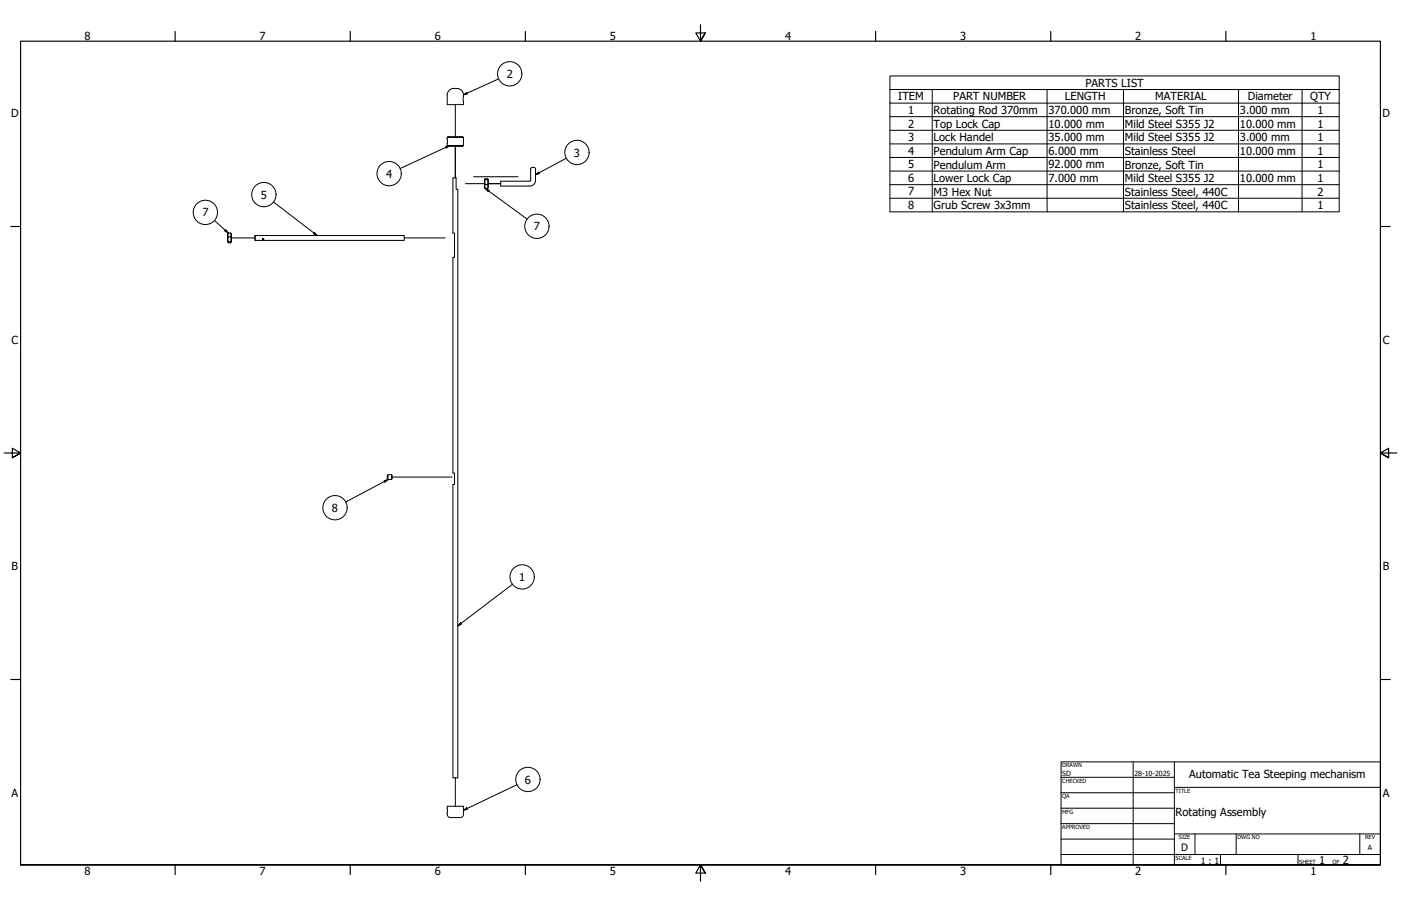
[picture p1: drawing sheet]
<svg xmlns="http://www.w3.org/2000/svg" width="864mm" height="559mm" viewBox="0 0 864 559" stroke-linecap="round" stroke-linejoin="round" font-family="sans-serif">
<!-- layer: Tweak Trail (ANSI) -->
<path d="M281 65v19M281 90v20M287 113h12M292 109h27M301 113h8h-8M143 147h14M249 147h25M242 294h37M281 480v17" fill="none" stroke="#000" stroke-width=".62"/>
<!-- layer: Visible (ANSI) -->
<g fill="none" stroke="#000" stroke-width=".62">
<path d="M277 56a5 5 0 0 1 6-1 5 5 0 0 1 3 5v5h-10v-7zM276 85v5M276 90h9h1M276 85v-1h9l1 1M276 90h10M276 85h10M286 85v5M279 110h2v7h1v363h-3v-181h1v-7h-1v-133h1v-15h-1zM299 110v6v-5l2-1-1 6h1v-6M299 111h1M299 114h1M299 116h1"/>
<path d="M327 111v1h-18v3h18a4 4 0 0 0 3-4M329 103l1 1v7M329 103l-2 1v7M141 150l-1-6h1v6l1-1v-5h1l-1 6M141 144h1M141 146h1M141 149h1M157 145v3M157 145h92v3h-92M162 147h1v1h-1zM239 293v3M241 293v3z"/>
<path d="M241 293h-2v2l2 1M276 497h10v5l-1 2h-1h-6a2.5 2.5 0 0 1-2-3z"/>
</g>
<!-- layer: Symbol (ANSI) -->
<g fill="none" stroke="#000" stroke-width=".62">
<path d="M286 59l2-2v1zM307 49l-21 10M549 55v-8h276v8M549 55h276v9M549 55v76h276v-67M575 55v76M645 55v76M693 55v76M763 55v76M803 55v76M549 64h276M549 72h276"/>
<path d="M275 90h2l-2 1zM277 90l-30 14M349 98l-19 10M549 80h276M549 89h276M549 97h276M299 116l2 1v1zM299 116l26 19M330 108l2-2 1 1zM549 106h276M549 114h276M132 136l9 8"/>
<path d="M169 125l27 20M549 122h276M139 142l2 2-2-2zM194 143l2 2-3-1zM237 297l2-1-2 1zM239 296l-26 14M316 360l-34 26M284 384v1l-2 1zM286 500l2-2v1zM319 484l-33 16"/>
<circle cx="314" cy="46" r="7"/>
<circle cx="356" cy="94" r="7"/>
<circle cx="240" cy="107" r="7"/>
<circle cx="127" cy="131" r="7"/>
<circle cx="163" cy="120" r="7"/>
<circle cx="331" cy="140" r="7"/>
<circle cx="206" cy="313" r="7"/>
<circle cx="322" cy="356" r="7"/>
<circle cx="325" cy="481" r="7"/>
</g>
<!-- layer: Border (ANSI) -->
<g fill="none" stroke="#000" stroke-width=".71">
<path d="M108 19v6M216 19v6M324 19v6M432 15v10l-3-5h6l-3 5 3-5M540 19v6M648 19v6M756 19v6M7 140h6M851 140h6M3 279h10l-5-3v6l5-3-5 3M861 279h-10l5-3v6l-5-3 5 3M7 419h6"/>
<path d="M851 419h6M13 533v-508h838v508h-838h838M108 533v6M216 533v6M324 533v6M435 538l-3-5 3 5h-6l3-5v11M540 533v6M648 533v6M756 533v6"/>
</g>
<!-- layer: Title (ANSI) -->
<g fill="none" stroke="#000" stroke-width=".62">
<path d="M654 470h197v63h-197zM654 479h70M698 470v63M724 470v63M654 489h70M654 498h70M724 486h127M654 508h70M654 518h70M724 514h127M737 514v13M762 514v13"/>
<path d="M838 514v13M654 527h197M752 527v6M800 527v6"/>
</g>
<!-- layer: Symbol (ANSI) -->
<g fill="#000">
<path d="M286 59l2-2v1z" fill-rule="evenodd"/>
<path d="M275 90h2l-2 1z" fill-rule="evenodd"/>
<path d="M299 116l2 1v1z" fill-rule="evenodd"/>
<path d="M330 108l2-2 1 1z" fill-rule="evenodd"/>
<path d="M139 142l2 2-2-2z" fill-rule="evenodd"/>
<path d="M194 143l2 2-3-1z" fill-rule="evenodd"/>
<path d="M237 297l2-1-2 1z" fill-rule="evenodd"/>
<path d="M284 384v1l-2 1z" fill-rule="evenodd"/>
<path d="M286 500l2-2v1z" fill-rule="evenodd"/>
</g>
<g font-size="6.8">
<text x="52" y="24">8</text>
<text x="160" y="24">7</text>
<text x="268" y="24">6</text>
<text x="376" y="24">5</text>
<text x="484" y="24">4</text>
<text x="592" y="24">3</text>
<text x="700" y="24">2</text>
<text x="808" y="24">1</text>
<text x="312" y="48">2</text>
<text x="669" y="54">PARTS LIST</text>
<text x="554" y="62">ITEM</text>
<text x="588" y="62">PART NUMBER</text>
<text x="656" y="62">LENGTH</text>
<text x="712" y="62">MATERIAL</text>
<text x="769" y="62">Diameter</text>
<text x="808" y="62">QTY</text>
<text x="560" y="70">1</text>
<text x="576" y="70">Rotating Rod 370mm</text>
<text x="646" y="70">370.000 mm</text>
<text x="693" y="70">Bronze, Soft Tin</text>
<text x="764" y="70">3.000 mm</text>
<text x="812" y="70">1</text>
<text x="7" y="72">D</text>
<text x="852" y="72">D</text>
<text x="560" y="79">2</text>
<text x="576" y="79">Top Lock Cap</text>
<text x="646" y="79">10.000 mm</text>
<text x="693" y="79">Mild Steel S355 J2</text>
<text x="764" y="79">10.000 mm</text>
<text x="812" y="79">1</text>
<text x="560" y="87">3</text>
<text x="576" y="87">Lock Handel</text>
<text x="646" y="87">35.000 mm</text>
<text x="693" y="87">Mild Steel S355 J2</text>
<text x="764" y="87">3.000 mm</text>
<text x="812" y="87">1</text>
<text x="560" y="95">4</text>
<text x="576" y="96">Pendulum Arm Cap</text>
<text x="646" y="95">6.000 mm</text>
<text x="693" y="96">Stainless Steel</text>
<text x="764" y="95">10.000 mm</text>
<text x="812" y="95">1</text>
<text x="354" y="97">3</text>
<text x="560" y="104">5</text>
<text x="576" y="104">Pendulum Arm</text>
<text x="646" y="104">92.000 mm</text>
<text x="693" y="104">Bronze, Soft Tin</text>
<text x="812" y="104">1</text>
<text x="238" y="110">4</text>
<text x="560" y="112">6</text>
<text x="576" y="112">Lower Lock Cap</text>
<text x="646" y="112">7.000 mm</text>
<text x="693" y="112">Mild Steel S355 J2</text>
<text x="764" y="112">10.000 mm</text>
<text x="812" y="112">1</text>
<text x="161" y="123">5</text>
<text x="560" y="121">7</text>
<text x="576" y="121">M3 Hex Nut</text>
<text x="693" y="121">Stainless Steel, 440C</text>
<text x="812" y="121">2</text>
<text x="560" y="129">8</text>
<text x="576" y="129">Grub Screw 3x3mm</text>
<text x="693" y="129">Stainless Steel, 440C</text>
<text x="812" y="129">1</text>
<text x="125" y="133">7</text>
<text x="329" y="142">7</text>
<text x="7" y="212">C</text>
<text x="852" y="212">C</text>
<text x="205" y="316">8</text>
<text x="7" y="352">B</text>
<text x="852" y="352">B</text>
<text x="320" y="358">1</text>
<text x="733" y="480">Automatic Tea Steeping mechanism</text>
<text x="324" y="483">6</text>
<text x="7" y="491">A</text>
<text x="852" y="491">A</text>
<text x="725" y="503">Rotating Assembly</text>
<text x="813" y="533">1</text>
<text x="828" y="533">2</text>
<text x="52" y="539">8</text>
<text x="160" y="539">7</text>
<text x="268" y="539">6</text>
<text x="376" y="539">5</text>
<text x="484" y="539">4</text>
<text x="592" y="539">3</text>
<text x="700" y="539">2</text>
<text x="808" y="539">1</text>
</g>
<text font-size="6.3" x="728" y="525">D</text>
<text font-size="5.5" x="740" y="533">1 : 1</text>
<g font-size="4.3">
<text x="655" y="479">SD</text>
<text x="699" y="479">28-10-2025</text>
<text x="843" y="524">A</text>
</g>
<g font-size="3.5">
<text x="655" y="473">DRAWN</text>
<text x="655" y="483">CHECKED</text>
<text x="725" y="489">TITLE</text>
<text x="655" y="492">QA</text>
<text x="655" y="502">MFG</text>
<text x="655" y="511">APPROVED</text>
<text x="727" y="518">SIZE</text>
<text x="763" y="518">DWG NO</text>
<text x="841" y="518">REV</text>
<text x="725" y="530">SCALE</text>
<text x="801" y="533">SHEET</text>
<text x="821" y="533">OF</text>
</g>
</svg>
